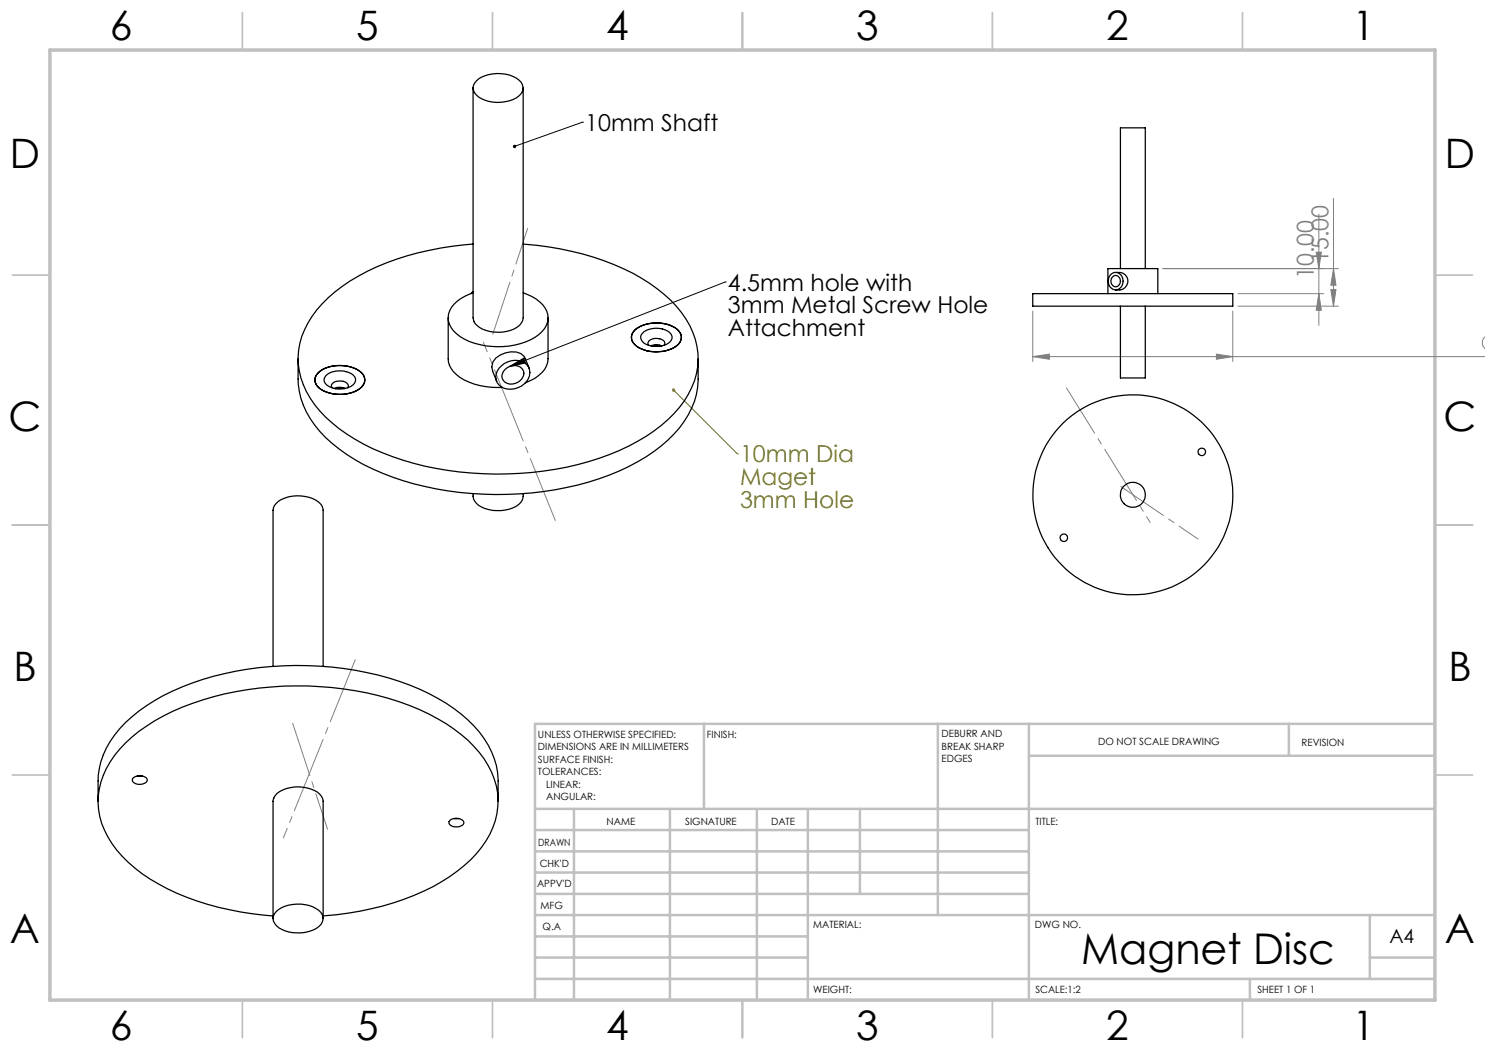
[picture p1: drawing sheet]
<svg xmlns="http://www.w3.org/2000/svg" width="297mm" height="210mm" viewBox="0 0 297 210" stroke-linecap="round" stroke-linejoin="round" font-family="sans-serif">
<g fill="none" stroke="#808080" stroke-width=".2">
<path d="M266.7 39.7v21.5M247.6 58.7h17.2M263.2 50.4h1.1l-.5 3.3zM263.8 42.8v22.3M263.8 58.7l.5 3.3h-1.1zM266.2 57.9h1l-.5 3.3zM266.7 53.7l.5 3.3h-1zM267.7 53.7h-35.1M206.6 71.3l3.3-.5v1.1zM206.6 62.2v10.1M206.6 71.3h90.5M243.3 70.8l3.3 .5-3.3 .6z"/>
<path d="M246.6 62.2v10.1M247.6 61.2h20.1M297.1 67.3a1.57 1.57 0 0 0 0 2.5"/>
</g>
<path d="M116.5 24.4h.1M116.5 24.4l-13.6 4.9M145 56.4h.1M145 56.4l-43.2 16.9M101.8 73.3l2.9-1.7 .4 1z" fill="none" stroke="#000" stroke-width=".2"/>
<g fill="none" stroke="#c0c0c0" stroke-width=".35">
<path d="M48.5 2.5v7.5M98.5 2.5v7.5M148.5 2.5v7.5M198.5 2.5v7.5M248.5 2.5v7.5M2.5 55h7.5M287 55h7.5M2.5 105h7.5M287 105h7.5M2.5 155h7.5M287 155h7.5M48.5 200v7.5"/>
<path d="M98.5 200v7.5M148.5 200v7.5M198.5 200v7.5M248.5 200v7.5"/>
</g>
<g fill="none" stroke="#c0c0c0" stroke-width=".5">
<path d="M140.8 144.8v17M187.6 144.8v38.2M205.8 144.8v55.2M205.8 151.2h81.2M257.8 144.8v6.4M287 144.8h-180v55.2M107 161.8h180M107 178.8h98.8M107 174.5h98.8M107 170.3h98.8M107 166h98.8M114.8 161.8v38.2"/>
<path d="M134 161.8v38.2M151.4 161.8v38.2M161.6 161.8v38.2M172 161.8v17M107 195.8h180M107 191.5h54.6M107 187.3h54.6M107 183h180M250 195.8v4.2M274 191.5h13M274 183v12.8"/>
</g>
<path d="M10 10h277v190h-277z" fill="none" stroke="#c0c0c0" stroke-width=".7"/>
<path d="M96.7 68.5l2.9 7.3M56.7 167.6l2.9-7.3" fill="none" stroke="#808080" stroke-width=".2" stroke-dasharray="15.2 1.3 1.3 1.3" stroke-dashoffset="13.2"/>
<path d="M99.6 75.8l11.5 28.3M59.6 160.3l11.5-28.4" fill="none" stroke="#808080" stroke-width=".2" stroke-dasharray="15.2 1.3 1.3 1.3" stroke-dashoffset="1.9"/>
<path d="M98.5 66.9l1.1-3.3M224.2 97.3l2.4 1.6M58.5 144.7l1.1 3.3" fill="none" stroke="#808080" stroke-width=".2" stroke-dasharray="15.2 1.3 1.3 1.3"/>
<path d="M99.6 63.5l5.9-17.8M59.6 148l5.9 17.9" fill="none" stroke="#808080" stroke-width=".2" stroke-dasharray="15.2 1.3 1.3 1.3" stroke-dashoffset="7.7"/>
<path d="M230 104.5l-3.4-5.6" fill="none" stroke="#808080" stroke-width=".2" stroke-dasharray="15.2 1.3 1.3 1.3" stroke-dashoffset="13.9"/>
<path d="M226.6 98.9l-13.3-21.3" fill="none" stroke="#808080" stroke-width=".2" stroke-dasharray="15.2 1.3 1.3 1.3" stroke-dashoffset="4.6"/>
<path d="M226.6 98.9l13 8.9" fill="none" stroke="#808080" stroke-width=".2" stroke-dasharray="15.2 1.3 1.3 1.3" stroke-dashoffset="7.9"/>
<path d="M134.7 78l12.8 12.8M147.5 90.8h.1" fill="none" stroke="#808000" stroke-width=".2"/>
<g fill="#808080">
<path d="M206.6 71.3l3.3-.5v1.1zM243.3 70.8l3.3 .5-3.3 .6z"/>
<path d="M263.8 58.7l.5 3.3h-1.1zM263.2 50.4h1.1l-.5 3.3z"/>
<path d="M266.7 53.7l.5 3.3h-1zM266.2 57.9h1l-.5 3.3z"/>
</g>
<path d="M102.7 29l-.1 .4 .3-.1-.3 .1a.34 .34 0 0 0 .5 .2 .34 .34 0 0 0 .1-.5 .34 .34 0 0 0-.5-.1zM101.8 73.3l2.9-1.7 .4 1z" fill="#000"/>
<path d="M134.5 77.8a.34 .34 0 0 1 .5 0 .34 .34 0 0 1-.2 .5 .34 .34 0 0 1-.4-.4l.1-.1 .2 .2z" fill="#808000"/>
<g fill="none" stroke="#000" stroke-width=".25">
<path d="M94.6 17.6v46a2.67 2.67 0 0 0 2 2.3 7.4 7.4 0 0 0 7.3-.9 2.14 2.14 0 0 0 .7-1.4v-46M95.3 16.2a7 7 0 0 1 8.9 .2 2.07 2.07 0 0 1-1 3.2 7.3 7.3 0 0 1-7.9-.6 1.81 1.81 0 0 1 0-2.8zM94.6 48.8a54.2 54.2 0 0 0-24.6 7.4 22.9 22.9 0 0 0-9.6 11.1 14.8 14.8 0 0 0 3.6 14.9 36.9 36.9 0 0 0 16.6 9.8 66 66 0 0 0 41.3-1.1 31.9 31.9 0 0 0 14.9-10.7 14.3 14.3 0 0 0-.5-17.7 33.5 33.5 0 0 0-15.5-10.4 61 61 0 0 0-16.2-3.3M94.6 58.6a7 7 0 0 0-4.9 4.2 4.3 4.3 0 0 0 2.3 4.5 15.1 15.1 0 0 0 15.8-.4 3.9 3.9 0 0 0 .1-6.5 9.7 9.7 0 0 0-3.3-1.8M94.6 58.3l-.4 .4M206.6 58.7h40v2.5h-40zM221.6 58.7v-5h10v5M222.1 55a1.47 1.47 0 0 1 1.7-.3 1.47 1.47 0 0 1 .8 1.5 1.5 1.5 0 0 1-1.5 1.8 1.5 1.5 0 0 1-1.4-1.8l.1-.6zM222.6 55.3a1.06 1.06 0 0 1 1.4 .4 1.06 1.06 0 0 1-.3 1.4 1.06 1.06 0 0 1-1.5-.4 1.06 1.06 0 0 1 .4-1.4zM223.1 54.5a1.82 1.82 0 0 1 2.3 1 1.82 1.82 0 0 1-.9 2.3l-.6 .2M223.1 58h.8M224.1 53.7v-28.1h5v28.1"/>
<path d="M59.6 71.7a20.2 20.2 0 0 0 1.1 9.4 22.1 22.1 0 0 0 8.7 9.8 52.8 52.8 0 0 0 24.9 7.8 61.7 61.7 0 0 0 31.5-5.4 25.8 25.8 0 0 0 12.5-11.7 13.4 13.4 0 0 0 1.3-5.8v-4.1M63.5 74.7a7.1 7.1 0 0 1 7.9-.8 2.28 2.28 0 0 1 1.5 2.6 5 5 0 0 1-4.8 2.4 5.2 5.2 0 0 1-5-2.2 1.79 1.79 0 0 1 .4-2zM63.6 74.6a7 7 0 0 1 9 .2 2.09 2.09 0 0 1-1.1 3.2 7.4 7.4 0 0 1-7.9-.6 1.85 1.85 0 0 1 0-2.8zM65.1 75.2a4.4 4.4 0 0 1 5.9 .2 1.55 1.55 0 0 1-1.3 2.1 4.4 4.4 0 0 1-4.6-.8 1.11 1.11 0 0 1 0-1.5zM66.4 77.6a1 1 0 0 1 .2-1.1 1 1 0 0 1 1-.3 1.59 1.59 0 0 1 2.1 1l-.2 .4M66.9 77.7a2.58 2.58 0 0 1 2.2 0M67.1 77.7h.1a2.22 2.22 0 0 1 1.7 0M89.6 63.6v8.1a5.6 5.6 0 0 0 4.2 4.7 16.1 16.1 0 0 0 6.7 1.1M99.8 73.7a3.7 3.7 0 0 1 5.9-.3 3.1 3.1 0 0 1-2.1 4.1 3.1 3.1 0 0 1-4.4-1.5 2.79 2.79 0 0 1 .6-2.3zM101 73.9a2.26 2.26 0 0 1 3.7 .3 2.36 2.36 0 0 1-1.3 2.4 2.36 2.36 0 0 1-2.7-.5 1.59 1.59 0 0 1 .3-2.2zM105 71.7a2.44 2.44 0 0 0-2.8-1.3 4.6 4.6 0 0 0-3.6 2l-.2 1 .1 .9 .8 2M105 71.6l.8 2.1"/>
<path d="M109.6 63.6v8.1a4.6 4.6 0 0 1-2.6 3.9l-1.9 1M126.8 66.2a7.1 7.1 0 0 1 8.9-.1 1.99 1.99 0 0 1-.6 3.2 7.4 7.4 0 0 1-8-.3 1.9 1.9 0 0 1-.3-2.8zM126.9 66a7.3 7.3 0 0 1 8.6-.1 2.07 2.07 0 0 1-.7 3.6 7.3 7.3 0 0 1-7.9-.6 1.92 1.92 0 0 1 0-2.9zM128.4 66.7a4.2 4.2 0 0 1 5.9 .2 1.55 1.55 0 0 1-1.3 2.1 4.5 4.5 0 0 1-4.6-.8 1.11 1.11 0 0 1 0-1.5zM129.7 69.1a.84 .84 0 0 1 .8-1.3 2.27 2.27 0 0 1 2.4 .6l-.1 .7M130.2 69.2a2.97 2.97 0 0 1 2.2 0M130.4 69.2l1-.1 .8 .1M224.1 61.2v14.4h5v-14.4M94.6 98.7a2.79 2.79 0 0 0 2.4 3 7.6 7.6 0 0 0 6.8-.8 2.27 2.27 0 0 0 .8-2.2M54.6 102.1a3 3 0 0 1 2.4-2.5 7.1 7.1 0 0 1 7.2 1.3l.4 1.2v31.2M54.6 102.1v31.2M26.7 155.6a1.92 1.92 0 0 1 2.8 .4 1.57 1.57 0 0 1-2.3 .8 .73 .73 0 0 1-.6-.5 .73 .73 0 0 1 .1-.7z"/>
<path d="M27.4 155.2h1.1M19.6 160.3a20 20 0 0 1 1.1-9.4 22.9 22.9 0 0 1 10.3-10.8 58.5 58.5 0 0 1 30.5-7 55.9 55.9 0 0 1 27.7 7.5 22.7 22.7 0 0 1 9.6 11.1 19.9 19.9 0 0 1 .8 8.6M90 164.1a1.92 1.92 0 0 1 2.8 .4 1.48 1.48 0 0 1-1.9 .9 1.03 1.03 0 0 1-1.1-1.1zM90.8 163.7h1M54.6 183.2a54.2 54.2 0 0 1-24.6-7.4 22.9 22.9 0 0 1-9.6-11.1 14.8 14.8 0 0 1 3.6-14.9 36.1 36.1 0 0 1 16.6-9.8 64.9 64.9 0 0 1 43.3 1.9 31 31 0 0 1 12.9 9.9 14.3 14.3 0 0 1-.5 17.7 33.5 33.5 0 0 1-15.5 10.4 61 61 0 0 1-16.2 3.3M54.6 183.7v-23.4a2.69 2.69 0 0 1 2-2.3 7.4 7.4 0 0 1 7.3 .8 2.01 2.01 0 0 1 .7 1.5v23.4M55.2 182.3a7.1 7.1 0 0 1 9 .2 2.08 2.08 0 0 1-.9 3.2 7.5 7.5 0 0 1-8-.6 1.85 1.85 0 0 1-.1-2.8z"/>
<circle cx="226.6" cy="99" r="20"/>
<circle cx="226.6" cy="99" r="2.5"/>
<circle cx="240.4" cy="90.4" r=".75"/>
<circle cx="212.8" cy="107.6" r=".75"/>
</g>
<text font-size="8.5" x="216.2" y="192.7">Magnet Disc</text>
<g font-size="8.1">
<text x="22" y="8">6</text>
<text x="71.2" y="8">5</text>
<text x="121.2" y="8">4</text>
<text x="171.3" y="8">3</text>
<text x="221.3" y="8">2</text>
<text x="270.5" y="8">1</text>
<text x="2" y="33.6">D</text>
<text x="289" y="33.6">D</text>
<text x="1.7" y="86.1">C</text>
<text x="288.7" y="86.1">C</text>
<text x="2.7" y="136.1">B</text>
<text x="289.7" y="136.1">B</text>
<text x="2" y="188.6">A</text>
<text x="289" y="188.6">A</text>
<text x="22" y="208">6</text>
<text x="71.2" y="208">5</text>
<text x="121.2" y="208">4</text>
<text x="171.3" y="208">3</text>
<text x="221.3" y="208">2</text>
<text x="270.5" y="208">1</text>
</g>
<g font-size="4.7">
<text x="117" y="26.1">10mm Shaft</text>
<text x="145.6" y="58.1">4.5mm hole with</text>
<text x="145.6" y="62.6">3mm Metal Screw Hole</text>
<text x="145.6" y="67.2">Attachment</text>
</g>
<g font-size="4.7" fill="#808080">
<text x="265.7" y="52.6" transform="rotate(-90 265.7 52.6)">15.00</text>
<text x="262.8" y="55.7" transform="rotate(-90 262.8 55.7)">10.00</text>
</g>
<g font-size="4.7" fill="#808000">
<text x="148" y="92.5">10mm Dia</text>
<text x="148" y="97">Maget</text>
<text x="148" y="101.5">3mm Hole</text>
</g>
<text font-size="3.9" x="277.9" y="188.5">A4</text>
<g font-size="2">
<text x="107.6" y="147.6">UNLESS OTHERWISE SPECIFIED:</text>
<text x="141.4" y="147.6">FINISH:</text>
<text x="188.3" y="147.5">DEBURR AND</text>
<text x="188.3" y="150">BREAK SHARP</text>
<text x="219.6" y="149">DO NOT SCALE DRAWING</text>
<text x="260.3" y="149.2">REVISION</text>
<text x="107.6" y="150.1">DIMENSIONS ARE IN MILLIMETERS</text>
<text x="107.6" y="152.6">SURFACE FINISH:</text>
<text x="107.6" y="155.1">TOLERANCES:</text>
<text x="188.3" y="152.5">EDGES</text>
<text x="109.2" y="157.6">LINEAR:</text>
<text x="109.2" y="160.1">ANGULAR:</text>
<text x="121.3" y="165">NAME</text>
<text x="137" y="164.9">SIGNATURE</text>
<text x="154.2" y="164.9">DATE</text>
<text x="207.1" y="164.9">TITLE:</text>
<text x="107.6" y="169.1">DRAWN</text>
<text x="107.9" y="173.3">CHK'D</text>
<text x="107.4" y="177.4">APPV'D</text>
<text x="108.1" y="181.8">MFG</text>
<text x="108.5" y="186">Q.A</text>
<text x="162.6" y="185.5">MATERIAL:</text>
<text x="207" y="185.5">DWG NO.</text>
<text x="162.6" y="198.5">WEIGHT:</text>
<text x="207.1" y="198.6">SCALE:1:2</text>
<text x="251.5" y="198.6">SHEET 1 OF 1</text>
</g>
</svg>
